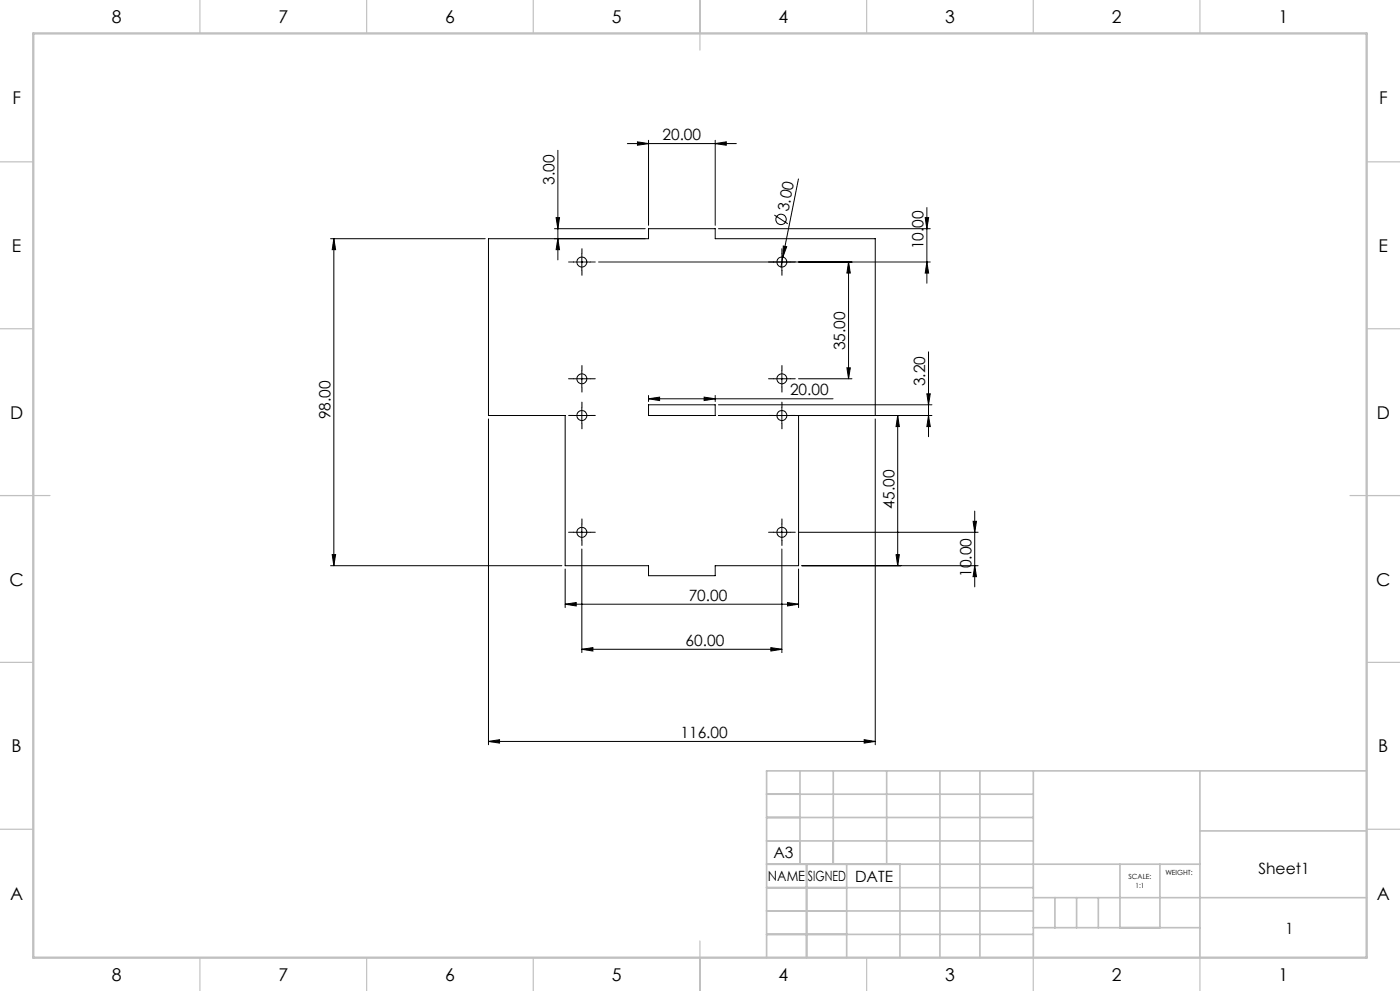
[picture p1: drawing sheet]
<svg xmlns="http://www.w3.org/2000/svg" width="420mm" height="297mm" viewBox="0 0 420 297" stroke-linecap="round" stroke-linejoin="round" font-family="sans-serif">
<g fill="none" stroke="#000" stroke-width=".3">
<path d="M167.4 45v32.9M188.2 43h32.7M191.2 42.5l3.4 .5-3.4 .5zM194.6 42v25.5M214.6 43l3.3-.5v1zM214.6 42v25.5M239.5 53.6l-4.7 23.5M99.2 71.5h46.4M100.2 71.5v98M100.2 71.5l.5 3.3h-1zM166.3 68.5h27.3M166.8 65.2h1.1l-.5 3.3z"/>
<path d="M167.4 71.5l.5 3.3h-1.1zM172 78.5h5.1M174.6 76v5M179.6 78.5h99.5M215.5 68.5h63.6M232.3 64.4l4 2.7M234.6 76v5M234.8 77.1l-.5 2.9M235 73.7l1 .2-1.2 3.2zM254.6 78.5l.5 3.3h-1zM254.6 78.5v35M277.6 65.2h1l-.5 3.3z"/>
<path d="M278.1 78.5l.5 3.3h-1zM278.1 62.2v22.7M172 113.5h5.1M174.6 111v5M194.6 119.5l3.3-.5v1zM194.6 118.5v1.8M194.6 119.5h55.3M211.2 119l3.4 .5-3.4 .5zM214.6 118.5v1.8M232.1 113.5h5M234.6 111v5M239.6 113.5h16"/>
<path d="M254.1 110.2h1l-.5 3.3zM278.1 118h1l-.5 3.3zM278.6 105.4v25.5M146.5 125.6v97.6M172 124.5h5.1M174.6 122v5M194.6 121.3h20v3.2h-20zM215.5 124.5h64.1M215.5 121.3h64.1M234.6 122v5M239.6 124.5v45h-25v3h-20v-3h-25.1v-45h-23v-53h48.1v-3h20v3h48v53M262.6 125.6v97.6"/>
<path d="M269.3 124.5v45M269.3 124.5l.5 3.3h-1zM278.6 124.5l.5 3.3h-1zM172 159.5h5.1M174.6 157v5M232.1 159.5h5M234.6 157v5M239.6 159.5h53.8M291.9 156.2h1l-.5 3.3zM292.4 153.2v22.7M99.2 169.5h69.4M99.7 166.2h1l-.5 3.3z"/>
<path d="M169.5 170.5v11.6M174.6 164.5v31.1M234.6 164.5v31.1M239.6 170.5v11.6M240.6 169.5h52.8M268.8 166.2h1l-.5 3.3zM292.4 169.5l.5 3.3h-1zM169.5 181.1l3.4-.5v1zM169.5 181.1h70.1M174.6 194.6l3.3-.5v1zM174.6 194.6h60M231.2 194.1l3.4 .5-3.4 .5z"/>
<path d="M236.3 180.6l3.3 .5-3.3 .5zM146.5 222.2l3.4-.5v1zM146.5 222.2h116.1M259.3 221.7l3.3 .5-3.3 .5z"/>
<circle cx="174.6" cy="78.5" r="1.5"/>
<circle cx="234.3" cy="65.8" r="1.56"/>
<circle cx="234.5" cy="78.5" r="1.5"/>
<circle cx="174.6" cy="113.5" r="1.5"/>
<circle cx="234.5" cy="113.5" r="1.5"/>
<circle cx="174.6" cy="124.5" r="1.5"/>
<circle cx="234.5" cy="124.5" r="1.5"/>
<circle cx="174.6" cy="159.5" r="1.5"/>
<circle cx="234.5" cy="159.5" r="1.5"/>
</g>
<g fill="none" stroke="#000" stroke-width=".3" stroke-dasharray="15.2 1.3 1.3 1.3">
<path d="M172.1 78.5h-1.5M174.6 76v-1.5M177.1 78.5h1.5M232.1 78.5h-1.5M234.6 76v-1.5M237.1 78.5h1.5M174.6 81v1.5M234.6 81v1.5M172.1 113.5h-1.5M174.6 111v-1.5M174.6 116v1.5M177.1 113.5h1.5"/>
<path d="M232.1 113.5h-1.5M234.6 111v-1.5M234.6 116v1.5M237.1 113.5h1.5M172.1 124.5h-1.5M174.6 122v-1.5M174.6 127v1.5M177.1 124.5h1.5M232.1 124.5h-1.5M234.6 122v-1.5M234.6 127v1.5M237.1 124.5h1.5"/>
<path d="M172.1 159.5h-1.5M174.6 157v-1.5M177.1 159.5h1.5M232.1 159.5h-1.5M234.6 157v-1.5M237.1 159.5h1.5M174.6 162v1.5M234.6 162v1.5"/>
</g>
<g fill="none" stroke="#c0c0c0" stroke-width=".35">
<path d="M60 0v10M110 0v10M160 0v10M210 0v15M260 0v10M310 0v10M360 0v10M0 48.5h10M410 48.5h10M0 98.5h10M410 98.5h10M0 148.5h15"/>
<path d="M405 148.5h15M0 198.5h10M410 198.5h10M0 248.5h10M410 248.5h10M60 287v10M110 287v10M160 287v10M210 282v15M260 287v10M310 287v10M360 287v10"/>
</g>
<g fill="none" stroke="#c0c0c0" stroke-width=".5">
<path d="M230 238h80M240 231v28M250 231v28M266 231v28M282 231v56M294 231v56M310 231v56M360 231v56M410 231h-180v56M230 245h80M230 252h80M230 259h130"/>
<path d="M242 259v28M254 259v28M270 259v28M336 259v19M348 259v19M360 249h50M230 266h80M230 273h80M310 269h100M310 278h50M316.5 269v9M323 269v9"/>
<path d="M329.5 269v9M230 280h80"/>
</g>
<path d="M10 10h400v277h-400z" fill="none" stroke="#c0c0c0" stroke-width=".7"/>
<g fill="#000">
<path d="M235 73.7l1 .2-1.2 3.2z"/>
<path d="M191.2 42.5l3.4 .5-3.4 .5zM214.6 43l3.3-.5v1zM169.5 181.1l3.4-.5v1zM236.3 180.6l3.3 .5-3.3 .5zM174.6 194.6l3.3-.5v1zM231.2 194.1l3.4 .5-3.4 .5zM194.6 119.5l3.3-.5v1zM211.2 119l3.4 .5-3.4 .5zM146.5 222.2l3.4-.5v1zM259.3 221.7l3.3 .5-3.3 .5z"/>
<path d="M167.4 71.5l.5 3.3h-1.1zM166.8 65.2h1.1l-.5 3.3zM254.1 110.2h1l-.5 3.3zM254.6 78.5l.5 3.3h-1zM278.1 78.5l.5 3.3h-1zM277.6 65.2h1l-.5 3.3z"/>
<path d="M278.1 118h1l-.5 3.3zM278.6 124.5l.5 3.3h-1z"/>
<path d="M291.9 156.2h1l-.5 3.3zM292.4 169.5l.5 3.3h-1zM269.3 124.5l.5 3.3h-1zM268.8 166.2h1l-.5 3.3zM100.2 71.5l.5 3.3h-1zM99.7 166.2h1l-.5 3.3z"/>
</g>
<g font-size="5.3">
<text x="33.5" y="7">8</text>
<text x="83.5" y="7">7</text>
<text x="133.5" y="7">6</text>
<text x="183.5" y="7">5</text>
<text x="233.5" y="7">4</text>
<text x="283.5" y="7">3</text>
<text x="333.5" y="7">2</text>
<text x="383.5" y="7">1</text>
<text x="3.7" y="31.2">F</text>
<text x="413.7" y="31.2">F</text>
<text x="3.6" y="75.5">E</text>
<text x="413.6" y="75.5">E</text>
<text x="3" y="125.5">D</text>
<text x="413" y="125.5">D</text>
<text x="2.8" y="175.5">C</text>
<text x="412.8" y="175.5">C</text>
<text x="3.5" y="225.5">B</text>
<text x="413.5" y="225.5">B</text>
<text x="3" y="269.7">A</text>
<text x="413" y="269.7">A</text>
<text x="33.5" y="294">8</text>
<text x="83.5" y="294">7</text>
<text x="133.5" y="294">6</text>
<text x="183.5" y="294">5</text>
<text x="233.5" y="294">4</text>
<text x="283.5" y="294">3</text>
<text x="333.5" y="294">2</text>
<text x="383.5" y="294">1</text>
</g>
<g font-size="4.7">
<text x="198.7" y="42">20.00</text>
<text x="166.3" y="55.4" transform="rotate(-90 166.3 55.4)">3.00</text>
<text x="236.5" y="63.6" transform="rotate(-79 236.5 63.6)">3.00</text>
<text x="277.1" y="74.7" transform="rotate(-90 277.1 74.7)">10.00</text>
<text x="253.6" y="105" transform="rotate(-90 253.6 105)">35.00</text>
<text x="237" y="118.5">20.00</text>
<text x="277.6" y="115.8" transform="rotate(-90 277.6 115.8)">3.20</text>
<text x="99.2" y="125.7" transform="rotate(-90 99.2 125.7)">98.00</text>
<text x="268.3" y="152.4" transform="rotate(-90 268.3 152.4)">45.00</text>
<text x="291.4" y="172.9" transform="rotate(-90 291.4 172.9)">10.00</text>
<text x="206.6" y="180.1">70.00</text>
<text x="205.7" y="193.6">60.00</text>
<text x="204.1" y="221.2">116.00</text>
<text x="232" y="257.1">A3</text>
<text x="377.5" y="262.1">Sheet1</text>
<text x="256.5" y="264.4">DATE</text>
<text x="385.5" y="279.9">1</text>
</g>
<g font-size="4.2">
<text x="230.4" y="264.1">NAME</text>
<text x="242.4" y="264.1">SIGNED</text>
</g>
<g font-size="2.1">
<text x="338.6" y="263.6">SCALE:</text>
<text x="349.6" y="262.3">WEIGHT:</text>
<text x="340.7" y="266.1">1:1</text>
</g>
</svg>
